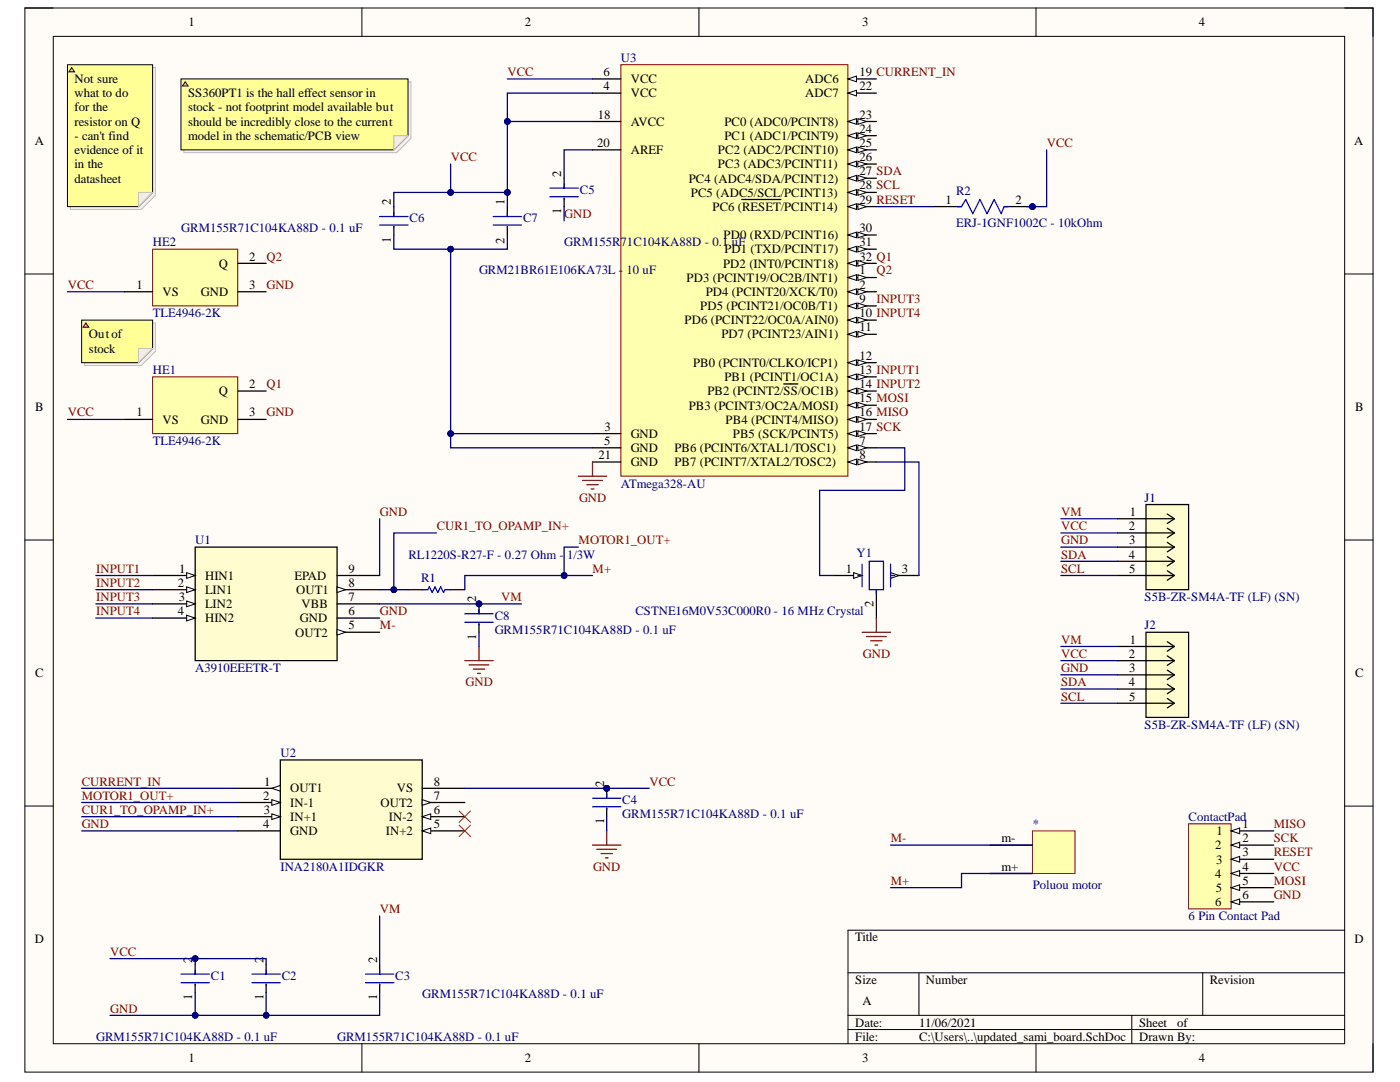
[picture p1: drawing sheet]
# Altium schematic sheet updated_sami_board.SchDoc
size A; SheetNumber: 1; SheetTotal: 1

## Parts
*  Poluou motor  [PCBComponent_1]
C1  GRM155R71C104KA88D - 0.1 uF  [FP-GRM15-MFG]
C2  GRM155R71C104KA88D - 0.1 uF  [FP-GRM15-MFG]
C3  GRM155R71C104KA88D - 0.1 uF  [FP-GRM15-MFG]
C4  GRM155R71C104KA88D - 0.1 uF  [FP-GRM15-MFG]
C5  GRM155R71C104KA88D - 0.1 uF  [FP-GRM15-MFG]
C6  GRM155R71C104KA88D - 0.1 uF  [FP-GRM15-MFG]
C7  GRM21BR61E106KA73L - 10 uF  [FP-GRM21B-0_15-IPC_C]
C8  GRM155R71C104KA88D - 0.1 uF  [FP-GRM15-MFG]
ContactPad  6 Pin Contact Pad  [6PinContactPad]
HE1  TLE4946-2K  [INF-PG-SC59_M]
HE2  TLE4946-2K  [INF-PG-SC59_M]
J1  S5B-ZR-SM4A-TF (LF) (SN)  [CONN_S5B-ZR-SM4A-TF_JST]
J2  S5B-ZR-SM4A-TF (LF) (SN)  [CONN_S5B-ZR-SM4A-TF_JST]
R1  RL1220S-R27-F - 0.27 Ohm - 1/3W  [RESC2013X50X40NL20T20]
R2  ERJ-1GNF1002C - 10kOhm  [FP-ERJ1G-MFG]
U1  A3910EEETR-T  [DFN-8_ALM]
U2  INA2180A1IDGKR  [DGK8_TEX]
U3  ATmega328-AU  [32A_L]
Y1  CSTNE16M0V53C000R0 - 16 MHz Crystal  [FP-CSTNE16M0V53C000R0-MFG]

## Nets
GND: C1.1 C2.1 C3.1 C4.1 C5.1 C8.1 ContactPad.6 HE1.3(GND) HE2.3(GND) J1.3 J2.3 U1.6(GND) U1.9(EPAD) U2.4(GND) U3.21(GND) Y1.2(GND)
CUR1_TO_OPAMP_IN+: R1.1 U1.8(OUT1) U2.3(IN+1)
CURRENT_IN: U2.1(OUT1) U3.19(ADC6)
INPUT1: U1.1(HIN1) U3.13(PB1_(PCINT1/OC1A))
INPUT2: U1.2(LIN1) U3.14(PB2_(PCINT2/~{SS}/OC1B))
INPUT3: U1.3(LIN2) U3.9(PD5_(PCINT21/OC0B/T1))
INPUT4: U1.4(HIN2) U3.10(PD6_(PCINT22/OC0A/AIN0))
M+: *.m+ R1.2 U2.2(IN-1)  [also labelled MOTOR1_OUT+]
M-: *.m- U1.5(OUT2)
MISO: ContactPad.1 U3.16(PB4_(PCINT4/MISO))
MOSI: ContactPad.5 U3.15(PB3_(PCINT3/OC2A/MOSI))
Q1: HE1.2(Q) U3.32(PD2_(INT0/PCINT18))
Q2: HE2.2(Q) U3.1(PD3_(PCINT19/OC2B/INT1))
RESET: ContactPad.3 R2.1 U3.29(PC6_(~{RESET}/PCINT14))
SCK: ContactPad.2 U3.17(PB5_(SCK/PCINT5))
SCL: J1.5 J2.5 U3.28(PC5_(ADC5/SCL/PCINT13))
SDA: J1.4 J2.4 U3.27(PC4_(ADC4/SDA/PCINT12))
VCC: C1.2 C2.2 C4.2 C6.2 C7.1 ContactPad.4 HE1.1(VS) HE2.1(VS) J1.2 J2.2 R2.2 U2.8(VS) U3.4(VCC) U3.6(VCC) U3.18(AVCC)
VM: C3.2 C8.2 J1.1 J2.1 U1.7(VBB)
NetC5_2: C5.2 U3.20(AREF)
NetC6_1: C6.1 C7.2 U3.3(GND) U3.5(GND)
NetU3_7: U3.7(PB6_(PCINT6/XTAL1/TOSC1)) Y1.1(Input)
NetU3_8: U3.8(PB7_(PCINT7/XTAL2/TOSC2)) Y1.3(Output)

Not connected (* = marked no-connect by the designer): U2 5(IN+2)* 6(IN-2)* 7(OUT2); U3 2(PD4_(PCINT20/XCK/T0)) 11(PD7_(PCINT23/AIN1)) 12(PB0_(PCINT0/CLKO/ICP1)) 22(ADC7) 23(PC0_(ADC0/PCINT8)) 24(PC1_(ADC1/PCINT9)) 25(PC2_(ADC2/PCINT10)) 26(PC3_(ADC3/PCINT11)) 30(PD0_(RXD/PCINT16)) 31(PD1_(TXD/PCINT17))

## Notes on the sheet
- SS360PT1 is the hall effect sensor in stock - not footprint model available but should be incredibly close to the current model in the schematic/PCB view
- Not sure what to do for the resistor on Q - can't find evidence of it in the datasheet
- Out of stock
